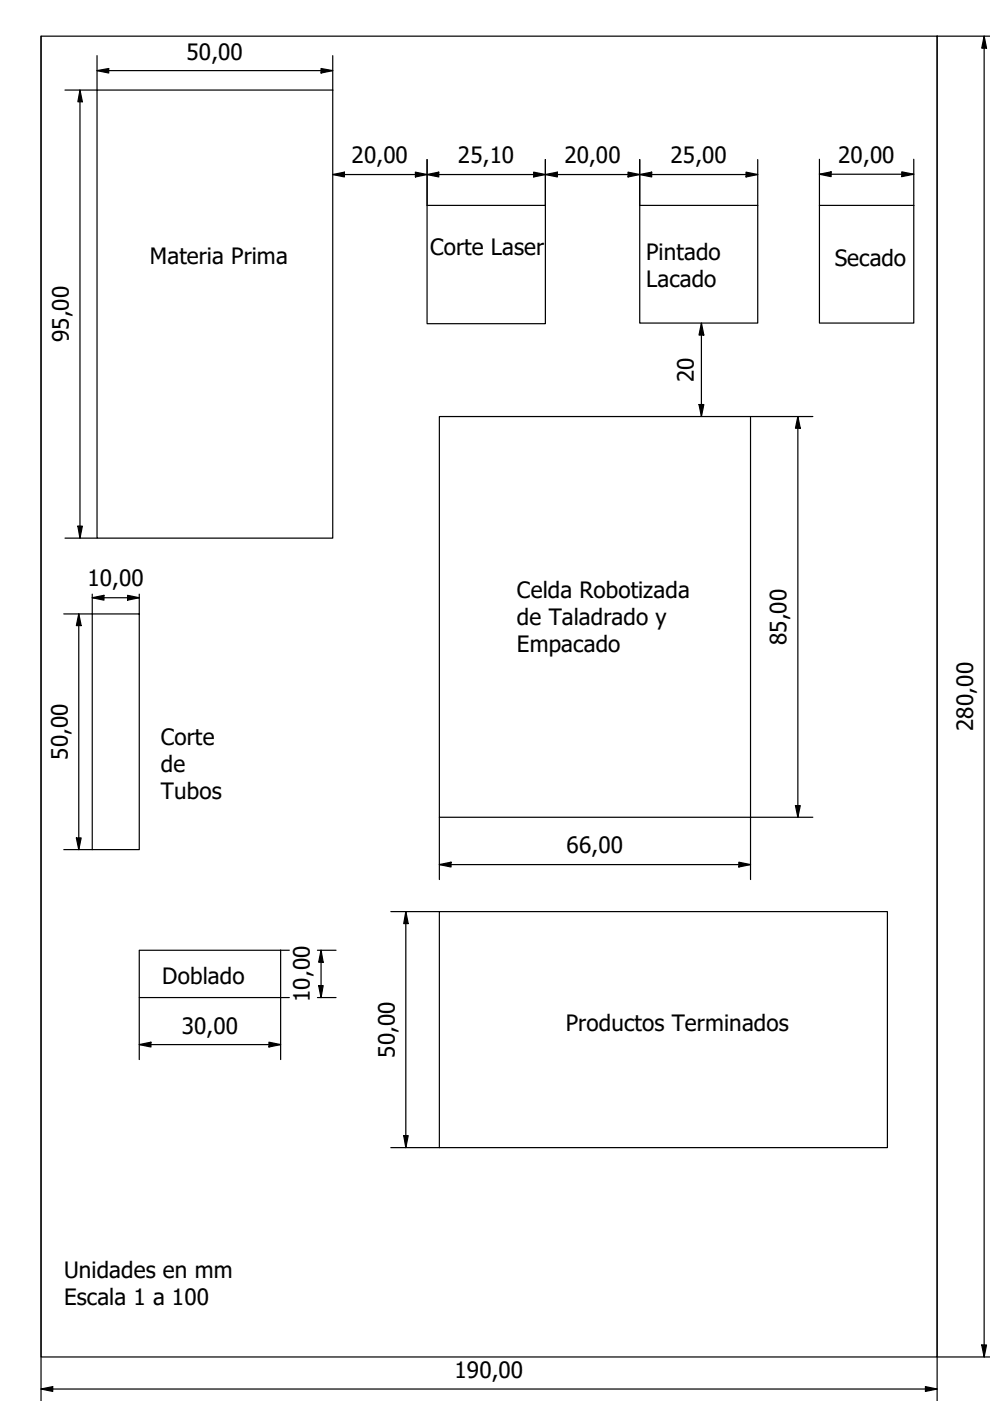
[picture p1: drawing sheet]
<svg xmlns="http://www.w3.org/2000/svg" width="210mm" height="297mm" viewBox="0 0 210 297" stroke-linecap="round" stroke-linejoin="round" font-family="sans-serif">
<path d="M8.7 7.7h190v280h-190zM20.6 19.1h49.9v95h-49.9zM90.6 43.5h25v25.1h-25zM135.6 43.5h25.1v25h-25.1zM173.7 43.5h20v25h-20zM93.2 88.3h65.9v85h-65.9zM19.6 130.2h9.9v49.9h-9.9zM93.2 193.3h95v50h-95zM29.5 201.5h30v10h-30z" fill="none" stroke="#000" stroke-width=".25"/>
<!-- layer: Cota (ISO) -->
<g fill="none" stroke="#000" stroke-width=".25">
<path d="M8.7 7.7v289.3M17 19.1l.5 2.5h-1zM17 19.1v95M20.6 15l2.5-.5v1zM20.6 15h49.9M20.6 11.8v7.3h-6.8M68.1 14.5l2.4 .5-2.4 .5zM70.5 11.8v7.3M208.7 7.7l.5 2.5h-1zM208.7 7.7v280M210 7.7h-11.3v289.3M70.5 37l2.5-.5v1z"/>
<path d="M70.5 37h90.2M88.1 36.5l2.5 .5-2.5 .5zM90.6 37l2.4-.5v1zM90.6 33.8v9.7M113.2 36.5l2.4 .5-2.4 .5zM115.6 37l2.6-.5v1zM115.6 33.8v9.7M133.2 36.5l2.4 .5-2.4 .5zM135.6 37l2.6-.5v1zM135.6 33.8v9.7M158.2 36.5l2.5 .5-2.5 .5zM160.7 33.8v9.7"/>
<path d="M173.7 36.9l2.5-.5v1.1zM173.7 36.9h20M173.7 33.8v9.7M191.2 36.4l2.5 .5-2.5 .6zM193.7 33.8v9.7M148.7 68.5l.5 2.5h-1zM148.7 68.5v19.8M148.2 85.8h1l-.5 2.5zM159.1 88.3h13.2M169.2 88.3l.5 2.5h-1zM169.2 88.3v85M13.8 114.1h6.8"/>
<path d="M16.5 111.6h1l-.5 2.5zM16.7 130.2l.5 2.4h-1zM16.7 130.2v49.9M19.6 126.7l2.4-.5v1zM19.6 126.7h9.9M19.6 126v4.2h-6.1M27.1 126.2l2.4 .5-2.4 .5zM29.5 126v4.2M16.2 177.7h1l-.5 2.4zM93.2 173.3v13.2M168.7 170.8h1l-.5 2.5zM172.3 173.3h-13.2v13.2"/>
<path d="M13.5 180.1h6.1M82.9 193.3h10.3M86 193.3l.6 2.5h-1zM86 193.3v50M93.2 183.3l2.4-.5v1zM93.2 183.3h65.9M156.7 182.8l2.4 .5-2.4 .5zM29.5 211.5v13.1M59.5 201.5h1.8M61.3 211.5h-1.8v13.1M67.3 211.5h3.9M67.3 201.5h3.9"/>
<path d="M67.6 209h.9l-.4 2.5zM68.1 201.5l.4 2.5h-.9zM68.1 201.5v10M29.5 221.5l2.5-.5v1zM29.5 221.5h30M57 221l2.5 .5-2.5 .5zM82.9 243.3h10.3M85.6 240.8h1l-.6 2.5zM8.7 294.5l2.5-.5v1zM8.7 294.5h190M196.2 294l2.5 .5-2.5 .5zM198.7 287.7h11.3"/>
<path d="M208.2 285.2h1l-.5 2.5z"/>
</g>
<g fill="#000">
<path d="M20.6 15l2.5-.5v1zM68.1 14.5l2.4 .5-2.4 .5zM208.7 7.7l.5 2.5h-1zM17 19.1l.5 2.5h-1zM70.5 37l2.5-.5v1zM88.1 36.5l2.5 .5-2.5 .5zM90.6 37l2.4-.5v1zM113.2 36.5l2.4 .5-2.4 .5zM115.6 37l2.6-.5v1zM133.2 36.5l2.4 .5-2.4 .5zM135.6 37l2.6-.5v1zM158.2 36.5l2.5 .5-2.5 .5z"/>
<path d="M173.7 36.9l2.5-.5v1.1zM191.2 36.4l2.5 .5-2.5 .6zM148.7 68.5l.5 2.5h-1zM148.2 85.8h1l-.5 2.5zM169.2 88.3l.5 2.5h-1zM16.5 111.6h1l-.5 2.5zM16.7 130.2l.5 2.4h-1zM19.6 126.7l2.4-.5v1zM27.1 126.2l2.4 .5-2.4 .5zM16.2 177.7h1l-.5 2.4zM168.7 170.8h1l-.5 2.5zM86 193.3l.6 2.5h-1z"/>
<path d="M93.2 183.3l2.4-.5v1zM156.7 182.8l2.4 .5-2.4 .5zM67.6 209h.9l-.4 2.5zM68.1 201.5l.4 2.5h-.9zM29.5 221.5l2.5-.5v1zM57 221l2.5 .5-2.5 .5zM85.6 240.8h1l-.6 2.5zM8.7 294.5l2.5-.5v1zM196.2 294l2.5 .5-2.5 .5zM208.2 285.2h1l-.5 2.5z"/>
</g>
<g font-size="4.8">
<text x="39.6" y="12.6">50,00</text>
<text x="74.5" y="34.6">20,00</text>
<text x="97.1" y="34.6">25,10</text>
<text x="119.7" y="34.6">20,00</text>
<text x="142.2" y="34.6">25,00</text>
<text x="177.7" y="34.5">20,00</text>
<text x="31.7" y="56">Materia Prima</text>
<text x="91.2" y="54.2">Corte Laser</text>
<text x="137" y="55.1">Pintado</text>
<text x="177" y="56.3">Secado</text>
<text x="137" y="60.8">Lacado</text>
<text x="14.6" y="72.6" transform="rotate(-90 14.6 72.6)">95,00</text>
<text x="147.1" y="81" transform="rotate(-90 147.1 81)">20</text>
<text x="18.5" y="124.3">10,00</text>
<text x="109.6" y="126.7">Celda Robotizada</text>
<text x="109.6" y="132.5">de Taladrado y</text>
<text x="166.8" y="136.8" transform="rotate(-90 166.8 136.8)">85,00</text>
<text x="109.6" y="138.3">Empacado</text>
<text x="206.3" y="155" transform="rotate(-90 206.3 155)">280,00</text>
<text x="14.4" y="161.1" transform="rotate(-90 14.4 161.1)">50,00</text>
<text x="34.1" y="157.9">Corte</text>
<text x="34.1" y="163.7">de</text>
<text x="34.1" y="169.5">Tubos</text>
<text x="120.1" y="180.9">66,00</text>
<text x="34.4" y="208.6">Doblado</text>
<text x="65.7" y="212.5" transform="rotate(-90 65.7 212.5)">10,00</text>
<text x="38.5" y="219.1">30,00</text>
<text x="120" y="218.6">Productos Terminados</text>
<text x="83.7" y="224.3" transform="rotate(-90 83.7 224.3)">50,00</text>
<text x="13.6" y="271">Unidades en mm</text>
<text x="13.6" y="276.8">Escala 1 a 100</text>
<text x="96.4" y="292.1">190,00</text>
</g>
</svg>
